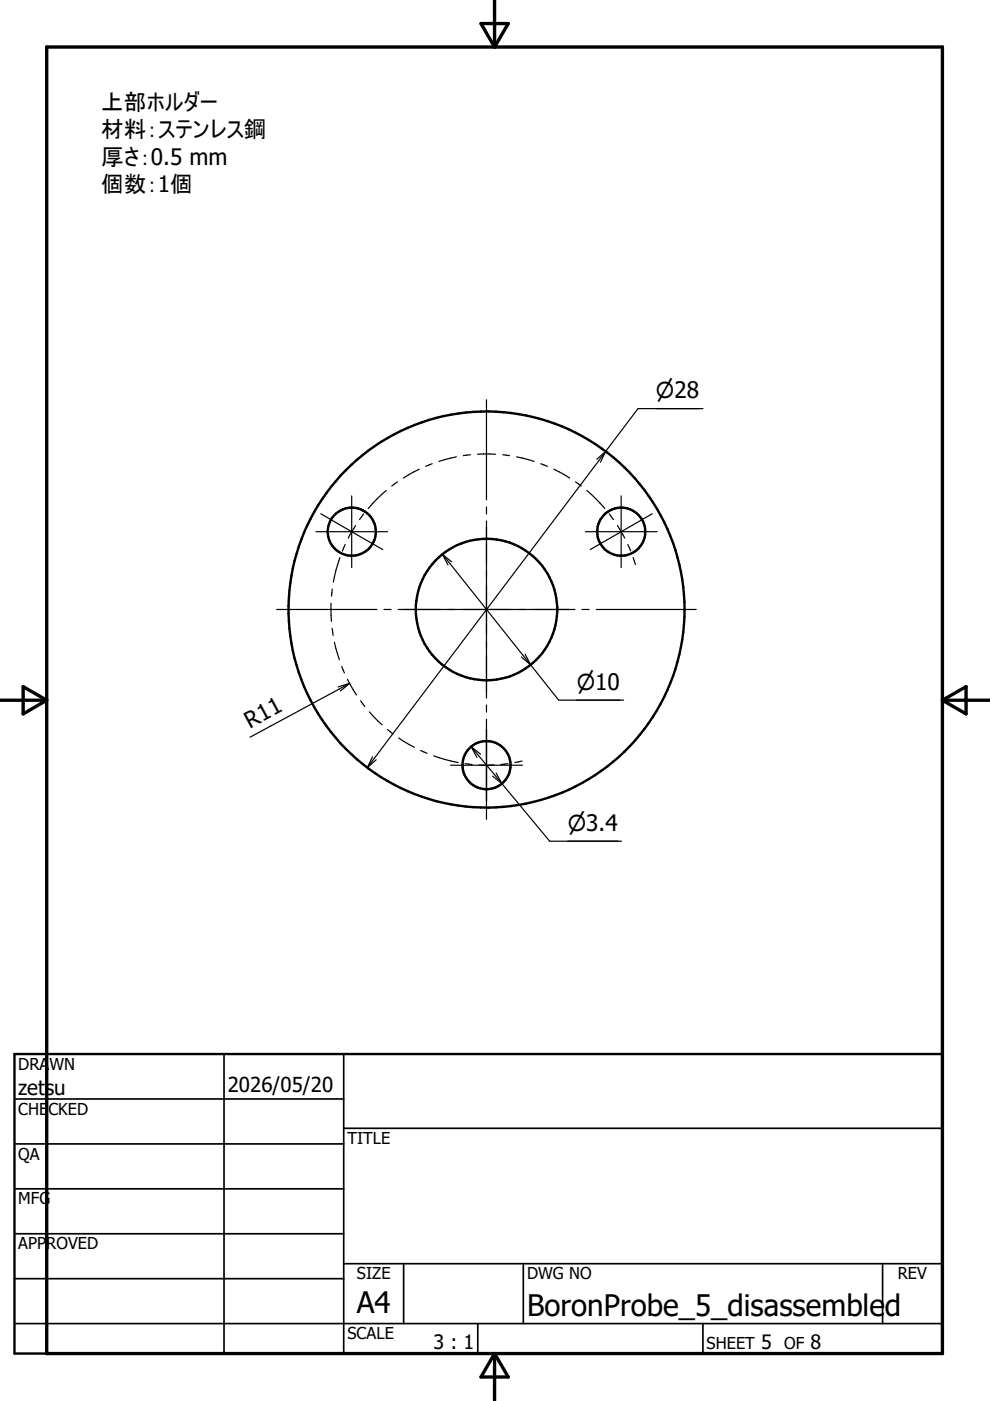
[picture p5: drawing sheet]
<svg xmlns="http://www.w3.org/2000/svg" width="210mm" height="297mm" viewBox="0 0 210 297" stroke-linecap="round" stroke-linejoin="round" font-family="sans-serif">
<g fill="none" stroke="#000" stroke-width=".51">
<path d="M3.1 223.5h196.7v63.5h-196.7z"/>
<circle cx="74.6" cy="112.7" r="5.1"/>
<circle cx="131.7" cy="112.7" r="5.1"/>
<circle cx="103.1" cy="129.2" r="15"/>
<circle cx="103.2" cy="129.2" r="42"/>
<circle cx="103.2" cy="162.2" r="5.1"/>
</g>
<path d="M104.9 0v10M9.9 10h189.9v277h-189.9zM102 5h5.8l-2.9 5zM-.1 148.5h10M4.9 145.6l5 2.9-5 2.9zM199.8 148.5h10M199.8 148.5l5-2.9v5.8zM104.9 287v9.9M104.9 287l2.9 5h-5.8z" fill="none" stroke="#000" stroke-width=".71"/>
<g fill="none" stroke="#000" stroke-width=".36">
<path d="M3.1 233h69.8M47.5 223.5v63.5M72.9 239.2h126.9M72.9 223.5v63.5M3.1 242.5h69.8M3.1 252.1h69.8M3.1 261.6h69.8M3.1 271.1h69.8M72.9 267.9h126.9M85.6 267.9v12.7M111 267.9v12.7M187.1 267.9v12.7"/>
<path d="M3.1 280.6h196.7M101.3 280.6v6.4M149 280.6v6.4"/>
</g>
<g fill="none" stroke="#000" stroke-width=".25">
<path d="M88.9 99.5l-3.4 1.9M91.6 98.3l-1.3 .6M96.8 96.9l-3.7 .9M99.7 96.4l-1.5 .2M101.2 96.3h3.9M103.1 84.8v21.2M106.6 96.4l1.4 .2M109.5 96.9l3.7 .9M114.7 98.3l1.4 .6M117.4 99.5l3.4 1.9M128.4 95.7l-50.5 67.1M128.4 95.7l-1.1 2.3"/>
<path d="M128.4 95.7l-1.9 1.7M149 86.6h-13.7l-6.9 9.1M67 112.7h15.2M68 108.9l6.6 3.8M72.1 118.2l-.9 2.7-.5 2.5M73.2 115.4l-.6 1.4M74.6 105.1v15.2M74.6 112.7l6.6 3.8M74.6 112.7l-.7 1.4M75.4 111.4l-.8 1.3M77.1 108.9l-.9 1.3M81.9 104l-1.9 1.7-1.9 2.1"/>
<path d="M84.3 102.2l-1.2 .9M93.8 117.5l18.7 23.4M93.8 117.5l2 1.6M93.8 117.5l1.2 2.3M103.1 107.5v1.5M103.1 110.5v37.5M122 102.2l1.3 .9M124.1 112.7h15.2M124.4 104l3.8 3.8M129.2 108.9l.9 1.3M130.9 111.4l1.6 2.7M131.7 105.1v15.2"/>
<path d="M133.1 115.4l.6 1.4M134.2 118.2l.5 1.5M138.3 108.9l-13.2 7.6M58.7 129.2h21.2M70.2 127.9l.1 3.8M70.4 133.2l.2 1.5M70.4 124.9l-.1 1.5M70.9 136.2l1 3.7M81.4 129.2h1.5M84.4 129.2h37.5M110.6 139.3l1.9 1.6M111.3 138.7l1.2 2.2"/>
<path d="M123.4 129.2h1.5M126.4 129.2h21.2M72.5 141.3l.5 1.4M73.7 144l1.9 3.4M74.1 144.9l-21.1 11.4M74.1 144.9l-1.9 1.6M74.1 144.9l-2.4 .7M76.5 148.6l.8 1.2M78.3 150.9l2.7 2.8M82.1 154.7l1.2 .9M84.5 156.5l3.3 2M89.2 159.1l1.4 .6"/>
<path d="M99.9 158.3l16.6 20.1h15.3M99.9 158.3l2 1.6M99.9 158.3l1.2 2.3M103.1 149.5v1.5M103.1 152.5v21.2M112.5 140.9l5.9 7.5h13.8M79 160.5l-1.1 2.3M79.8 161.1l-1.9 1.7M91.9 160.3l2.5 .7 2.8 .7M95.5 162.2h15.3M98.6 161.9l1.5 .2M101.6 162.2h3.1"/>
<path d="M105.2 163.9l1.2 2.3-2-1.7M107.7 161.9l-1.5 .2M110.7 161.4l-1.5 .3"/>
</g>
<g font-size="6.3">
<text x="75.6" y="278.4">A4</text>
<text x="111.7" y="278.9">BoronProbe_5_disassembled</text>
</g>
<g font-size="4.8">
<text x="21.4" y="23.3">上部ホルダー</text>
<text x="21.4" y="29.1">材料：ステンレス鋼</text>
<text x="21.4" y="34.9">厚さ：0.5 mm</text>
<text x="21.4" y="40.6">個数：1個</text>
<text x="53" y="154.5" transform="rotate(-28 53 154.5)">R11</text>
</g>
<g font-size="4.6">
<text x="139.1" y="84.5">⌀28</text>
<text x="122.3" y="146.3">⌀10</text>
<text x="120.4" y="176.2">⌀3.4</text>
</g>
<g font-size="4.4">
<text x="3.9" y="232.2">zetsu</text>
<text x="48.3" y="231.5">2026/05/20</text>
</g>
<g font-size="4.2">
<text x="91.9" y="286.1">3 : 1</text>
<text x="161.4" y="286.1">5</text>
<text x="171.9" y="286.1">8</text>
</g>
<g font-size="3.5">
<text x="3.9" y="226.8">DRAWN</text>
<text x="3.9" y="236.3">CHECKED</text>
<text x="3.9" y="245.9">QA</text>
<text x="73.7" y="242.5">TITLE</text>
<text x="3.9" y="255.4">MFG</text>
<text x="3.9" y="264.9">APPROVED</text>
<text x="75.7" y="271.3">SIZE</text>
<text x="111.7" y="271.3">DWG NO</text>
<text x="190.4" y="271.2">REV</text>
<text x="73.7" y="284">SCALE</text>
<text x="149.8" y="286.1">SHEET</text>
<text x="166.3" y="286.1">OF</text>
</g>
</svg>
